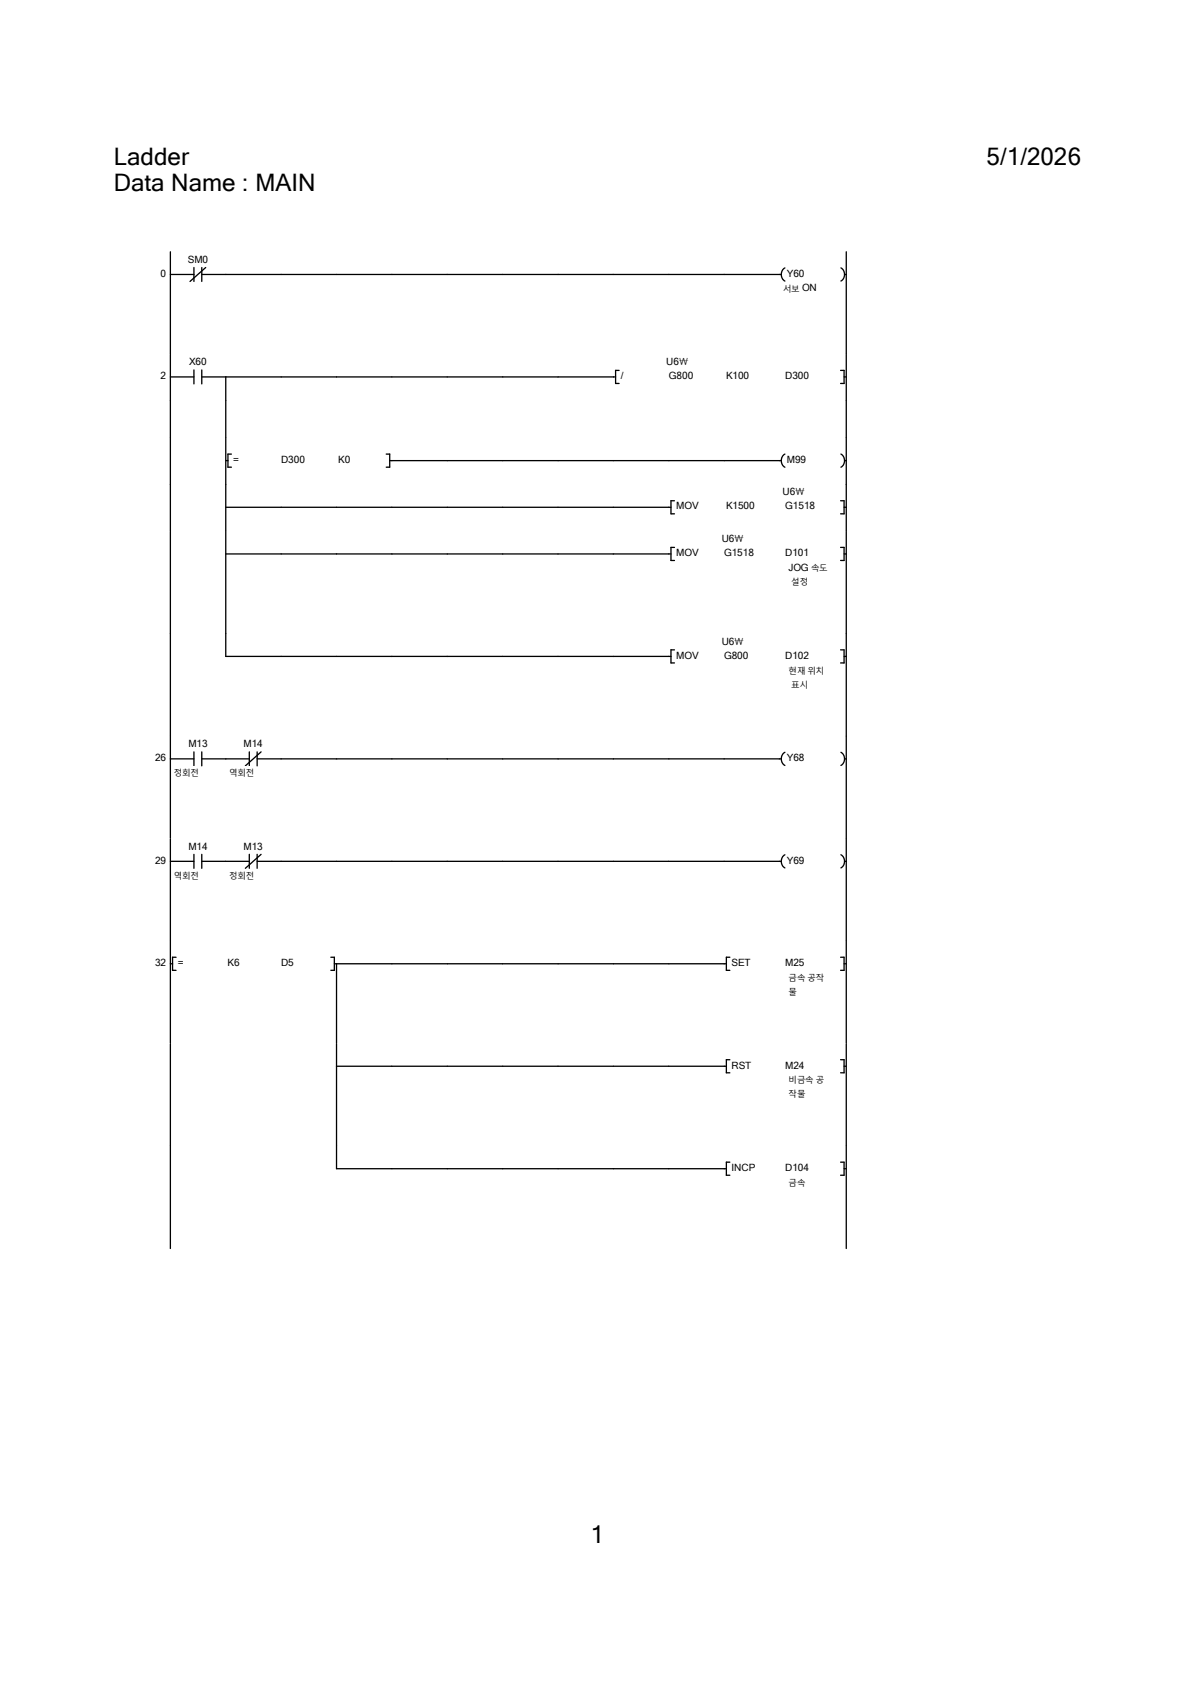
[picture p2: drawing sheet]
<svg xmlns="http://www.w3.org/2000/svg" width="210mm" height="297mm" viewBox="0 0 210 297" stroke-linecap="round" stroke-linejoin="round" font-family="sans-serif">
<path d="M29.9 48.2h4.2M29.9 44.3v18M34.1 47v2.5M35.5 48.2h101.8M35.5 47v2.5M36.2 47l-2.8 2.5M137.9 47.1a1.37 1.37 0 0 0 0 2.3" fill="none" stroke="#000" stroke-width=".23"/>
<path d="M138.3 47h3.1v2h-3.1z" fill="#fff"/>
<path d="M147.8 47.1a1.37 1.37 0 0 1 0 2.3M148.4 48.2h.3" fill="none" stroke="#000" stroke-width=".23"/>
<path d="M137.6 49.6h6v2h-6z" fill="#fff"/>
<path d="M148.7 44.3v18" fill="none" stroke="#000" stroke-width=".23"/>
<path d="M20 62.3h128.8v8.2h-128.8z" fill-rule="evenodd" fill="#fff"/>
<g fill="#fff">
<path d="M28.2 65h1.4v2h-1.4z"/>
<path d="M33.2 62.6h3.1v2h-3.1z"/>
</g>
<path d="M29.9 66.2h4.2M29.9 62.3v8.2M34.1 65v2.5M35.5 66.2h72.7M35.5 65v2.5M39.7 66.2v4.3M108.8 65.1h-.6v2.3h.6" fill="none" stroke="#000" stroke-width=".23"/>
<g fill="#fff">
<path d="M109.1 65h.5v2h-.5z"/>
<path d="M117.1 62.6h3.8v2h-3.8z"/>
<path d="M117.6 65h4.2v2h-4.2z"/>
<path d="M127.6 65h4.1v2h-4.1z"/>
<path d="M138 65h4.2v2h-4.2z"/>
</g>
<path d="M147.7 65.1h.6v2.3h-.6M148.3 66.2h.4M148.7 62.3v8.2" fill="none" stroke="#000" stroke-width=".23"/>
<path d="M20 70.5h117v6.5h-117z" fill-rule="evenodd" fill="#fff"/>
<path d="M137 70.5h11.8v6.5h-11.8z" fill="#fff"/>
<path d="M29.9 70.5v6.5M39.7 70.5v6.5M148.7 70.5v6.5" fill="none" stroke="#000" stroke-width=".23"/>
<path d="M20 77h117v8.2h-117z" fill-rule="evenodd" fill="#fff"/>
<path d="M137 77h11.8v8.2h-11.8z" fill="#fff"/>
<path d="M29.9 77v8.2M40.7 79.8h-.6v2.3h.6M39.7 81h.4" fill="none" stroke="#000" stroke-width=".23"/>
<g fill="#fff">
<path d="M41 79.7h1v2h-1z"/>
<path d="M49.4 79.7h4.2v2h-4.2z"/>
<path d="M59.4 79.7h2.2v2h-2.2z"/>
</g>
<path d="M39.7 77v8.2M67.9 79.8h.6v2.3h-.6M137.9 79.8a1.37 1.37 0 0 0 0 2.3M68.5 81h68.8" fill="none" stroke="#000" stroke-width=".23"/>
<path d="M138.3 79.8h3.4v1.9h-3.4z" fill="#fff"/>
<path d="M147.8 79.8a1.37 1.37 0 0 1 0 2.3M148.7 77v8.2M148.4 81h.3" fill="none" stroke="#000" stroke-width=".23"/>
<path d="M20 85.2h97.6v8.2h-97.6z" fill-rule="evenodd" fill="#fff"/>
<path d="M117.6 85.2h31.2v8.2h-31.2z" fill="#fff"/>
<path d="M29.9 85.2v8.2M39.7 89.2h78.2M39.7 85.2v8.2M118.5 88h-.6v2.3h.6" fill="none" stroke="#000" stroke-width=".23"/>
<g fill="#fff">
<path d="M118.8 87.9h4v2h-4z"/>
<path d="M127.6 87.9h5v2h-5z"/>
<path d="M137.5 85.5h3.9v2h-3.9z"/>
<path d="M138 87.9h5.3v2h-5.3z"/>
</g>
<path d="M147.7 88h.6v2.3h-.6M148.3 89.2h.4M148.7 85.2v8.2" fill="none" stroke="#000" stroke-width=".23"/>
<path d="M20 93.4h97.6v18h-97.6z" fill-rule="evenodd" fill="#fff"/>
<path d="M117.6 93.4h31.2v18h-31.2z" fill="#fff"/>
<path d="M29.9 93.4v18M39.7 97.4h78.2M39.7 93.4v18M118.5 96.2h-.6v2.3h.6" fill="none" stroke="#000" stroke-width=".23"/>
<g fill="#fff">
<path d="M118.8 96.1h4v2h-4z"/>
<path d="M126.8 93.7h3.9v2h-3.9z"/>
<path d="M127.3 96.1h5.2v2h-5.2z"/>
<path d="M138 96.1h4.2v2h-4.2z"/>
<path d="M138.6 98.7h6.9v2h-6.9z"/>
<path d="M138.6 101.2h3.4v2h-3.4z"/>
</g>
<path d="M147.7 96.2h.6v2.3h-.6M148.3 97.4h.4M148.7 93.4v18" fill="none" stroke="#000" stroke-width=".23"/>
<path d="M20 111.4h97.6v18h-97.6z" fill-rule="evenodd" fill="#fff"/>
<path d="M117.6 111.4h31.2v18h-31.2z" fill="#fff"/>
<path d="M29.9 111.4v18M39.7 111.4v4h78.2M118.5 114.2h-.6v2.3h.6" fill="none" stroke="#000" stroke-width=".23"/>
<g fill="#fff">
<path d="M118.8 114.1h4v2h-4z"/>
<path d="M126.8 111.7h3.9v2h-3.9z"/>
<path d="M127.3 114.1h4.2v2h-4.2z"/>
<path d="M138 114.1h4.2v2h-4.2z"/>
<path d="M138.6 116.8h6.3v1.9h-6.3z"/>
<path d="M138.6 119.2h3.4v2h-3.4z"/>
</g>
<path d="M147.7 114.2h.6v2.3h-.6M148.3 115.4h.4M148.7 111.4v18" fill="none" stroke="#000" stroke-width=".23"/>
<g fill="#fff">
<path d="M20 129.4h117v18h-117z" fill-rule="evenodd"/>
<path d="M137 129.4h11.8v18h-11.8zM27.3 132.2h2.3v2h-2.3z" fill-rule="evenodd"/>
</g>
<path d="M33.1 129.7h3.4v2h-3.4z" fill="#fff"/>
<path d="M29.9 133.4h4.2M34.1 132.1v2.5M35.5 133.4h4.2M35.5 132.1v2.5" fill="none" stroke="#000" stroke-width=".23"/>
<path d="M30.6 134.7h4.4v2h-4.4z" fill="#fff"/>
<path d="M29.9 129.4v18" fill="none" stroke="#000" stroke-width=".23"/>
<path d="M42.8 129.7h3.4v2h-3.4z" fill="#fff"/>
<path d="M39.7 133.4h4.1M43.8 132.1v2.5M45.2 133.4h4.2M45.2 132.1v2.5M45.9 132.1l-2.8 2.5" fill="none" stroke="#000" stroke-width=".23"/>
<path d="M40.3 134.7h4.4v2h-4.4z" fill="#fff"/>
<path d="M49.4 133.4h87.9M137.9 132.2a1.37 1.37 0 0 0 0 2.3" fill="none" stroke="#000" stroke-width=".23"/>
<path d="M138.3 132.2h3.1v2h-3.1z" fill="#fff"/>
<path d="M147.8 132.2a1.37 1.37 0 0 1 0 2.3M148.4 133.4h.3M148.7 129.4v18" fill="none" stroke="#000" stroke-width=".23"/>
<g fill="#fff">
<path d="M20 147.4h117v18h-117z" fill-rule="evenodd"/>
<path d="M137 147.4h11.8v18h-11.8zM27.3 150.2h2.3v1.9h-2.3z" fill-rule="evenodd"/>
</g>
<path d="M33.1 147.7h3.4v2h-3.4z" fill="#fff"/>
<path d="M29.9 151.4h4.2M34.1 150.1v2.5M35.5 151.4h4.2M35.5 150.1v2.5" fill="none" stroke="#000" stroke-width=".23"/>
<path d="M30.6 152.7h4.4v2h-4.4z" fill="#fff"/>
<path d="M29.9 147.4v18" fill="none" stroke="#000" stroke-width=".23"/>
<path d="M42.8 147.7h3.4v2h-3.4z" fill="#fff"/>
<path d="M39.7 151.4h4.1M43.8 150.1v2.5M45.2 151.4h4.2M45.2 150.1v2.5M45.9 150.1l-2.8 2.5" fill="none" stroke="#000" stroke-width=".23"/>
<path d="M40.3 152.7h4.4v2h-4.4z" fill="#fff"/>
<path d="M49.4 151.4h87.9M137.9 150.2a1.37 1.37 0 0 0 0 2.3" fill="none" stroke="#000" stroke-width=".23"/>
<path d="M138.3 150.2h3.1v1.9h-3.1z" fill="#fff"/>
<path d="M147.8 150.2a1.37 1.37 0 0 1 0 2.3M148.4 151.4h.3M148.7 147.4v18" fill="none" stroke="#000" stroke-width=".23"/>
<path d="M20 165.4h128.8v18h-128.8z" fill-rule="evenodd" fill="#fff"/>
<path d="M27.3 168.2h2.3v2h-2.3z" fill="#fff"/>
<path d="M29.9 169.4h.4M30.9 168.2h-.6v2.3h.6" fill="none" stroke="#000" stroke-width=".23"/>
<g fill="#fff">
<path d="M31.2 168.1h1.1v2h-1.1z"/>
<path d="M40 168.1h2.1v2h-2.1z"/>
<path d="M49.4 168.1h2.2v2h-2.2z"/>
</g>
<path d="M29.9 165.4v18M58.1 168.2h.7v2.3h-.7M58.8 169.4h68.9M59.1 169.4v14M128.3 168.2h-.6v2.3h.6" fill="none" stroke="#000" stroke-width=".23"/>
<g fill="#fff">
<path d="M128.6 168.1h3.3v2h-3.3z"/>
<path d="M138 168.1h3.4v2h-3.4z"/>
<path d="M138.6 170.8h6.3v2h-6.3z"/>
<path d="M138.6 173.2h1.5v2h-1.5z"/>
</g>
<path d="M147.7 168.2h.6v2.3h-.6M148.3 169.4h.4M148.7 165.4v18" fill="none" stroke="#000" stroke-width=".23"/>
<path d="M20 183.4h128.8v18h-128.8z" fill-rule="evenodd" fill="#fff"/>
<path d="M29.9 183.4v18M59.1 187.4h68.6M59.1 183.4v18M128.3 186.2h-.6v2.3h.6" fill="none" stroke="#000" stroke-width=".23"/>
<g fill="#fff">
<path d="M128.6 186.2h3.4v2h-3.4z"/>
<path d="M138 186.2h3.4v2h-3.4z"/>
<path d="M138.6 188.8h6.3v2h-6.3z"/>
<path d="M138.6 191.2h2.9v2h-2.9z"/>
</g>
<path d="M147.7 186.2h.6v2.3h-.6M148.3 187.4h.4M148.7 183.4v18" fill="none" stroke="#000" stroke-width=".23"/>
<path d="M20 201.4h128.8v18.1h-128.8z" fill-rule="evenodd" fill="#fff"/>
<path d="M29.9 201.4v18M59.1 201.4v4h68.6M128.3 204.2h-.6v2.3h.6" fill="none" stroke="#000" stroke-width=".23"/>
<g fill="#fff">
<path d="M128.6 204.2h4.1v2h-4.1z"/>
<path d="M138 204.2h4.2v2h-4.2z"/>
<path d="M138.6 206.8h2.9v1.9h-2.9z"/>
</g>
<path d="M147.7 204.2h.6v2.3h-.6M148.3 205.4h.4M148.7 201.4v18" fill="none" stroke="#000" stroke-width=".23"/>
<g fill="#fff">
<path d="M20 25h13.2v4.8h-13.2z"/>
<path d="M173.4 25h16.6v4.8h-16.6z"/>
<path d="M20 29.8h35.5v4.7h-35.5z"/>
<path d="M103.8 267.3h2.4v4.7h-2.4z"/>
</g>
<g font-size="4.2">
<text x="20" y="28.9">Ladder</text>
<text x="173.4" y="28.9">5/1/2026</text>
<text x="20" y="33.7">Data Name : MAIN</text>
<text x="103.8" y="271.2">1</text>
</g>
<g font-size="1.8">
<text x="33" y="46.2">SM0</text>
<text x="28.2" y="48.6">0</text>
<text x="138.3" y="48.6">Y60</text>
<text x="141" y="51.2">ON</text>
<text x="33.2" y="64.2">X60</text>
<text x="117.1" y="64.2">U6\</text>
<text x="28.2" y="66.6">2</text>
<text x="109.1" y="66.6">/</text>
<text x="117.6" y="66.6">G800</text>
<text x="127.6" y="66.6">K100</text>
<text x="138" y="66.6">D300</text>
<text x="41" y="81.3">=</text>
<text x="49.4" y="81.3">D300</text>
<text x="59.4" y="81.3">K0</text>
<text x="138.3" y="81.4">M99</text>
<text x="118.8" y="89.5">MOV</text>
<text x="127.6" y="89.5">K1500</text>
<text x="137.5" y="87.1">U6\</text>
<text x="138" y="89.5">G1518</text>
<text x="126.8" y="95.3">U6\</text>
<text x="118.8" y="97.7">MOV</text>
<text x="127.3" y="97.7">G1518</text>
<text x="138" y="97.7">D101</text>
<text x="138.6" y="100.3">JOG</text>
<text x="126.8" y="113.3">U6\</text>
<text x="118.8" y="115.7">MOV</text>
<text x="127.3" y="115.7">G800</text>
<text x="138" y="115.7">D102</text>
<text x="33.1" y="131.3">M13</text>
<text x="42.8" y="131.3">M14</text>
<text x="27.3" y="133.8">26</text>
<text x="138.3" y="133.8">Y68</text>
<text x="33.1" y="149.3">M14</text>
<text x="42.8" y="149.3">M13</text>
<text x="27.3" y="151.8">29</text>
<text x="138.3" y="151.8">Y69</text>
<text x="27.3" y="169.8">32</text>
<text x="31.2" y="169.8">=</text>
<text x="40" y="169.8">K6</text>
<text x="49.4" y="169.8">D5</text>
<text x="128.6" y="169.8">SET</text>
<text x="138" y="169.8">M25</text>
<text x="128.6" y="187.8">RST</text>
<text x="138" y="187.8">M24</text>
<text x="128.6" y="205.8">INCP</text>
<text x="138" y="205.8">D104</text>
</g>
<g font-size="1.5">
<text x="137.6" y="51.3">서보</text>
<text x="142.5" y="100.4">속도</text>
<text x="139.1" y="102.8">설정</text>
<text x="138.6" y="118.4">현재 위치</text>
<text x="139.1" y="120.9">표시</text>
<text x="30.6" y="136.4">정회전</text>
<text x="40.3" y="136.4">역회전</text>
<text x="30.6" y="154.4">역회전</text>
<text x="40.3" y="154.4">정회전</text>
<text x="138.6" y="172.4">금속 공작</text>
<text x="138.6" y="174.9">물</text>
<text x="138.6" y="190.4">비금속 공</text>
<text x="138.6" y="192.9">작물</text>
<text x="138.6" y="208.4">금속</text>
</g>
</svg>
